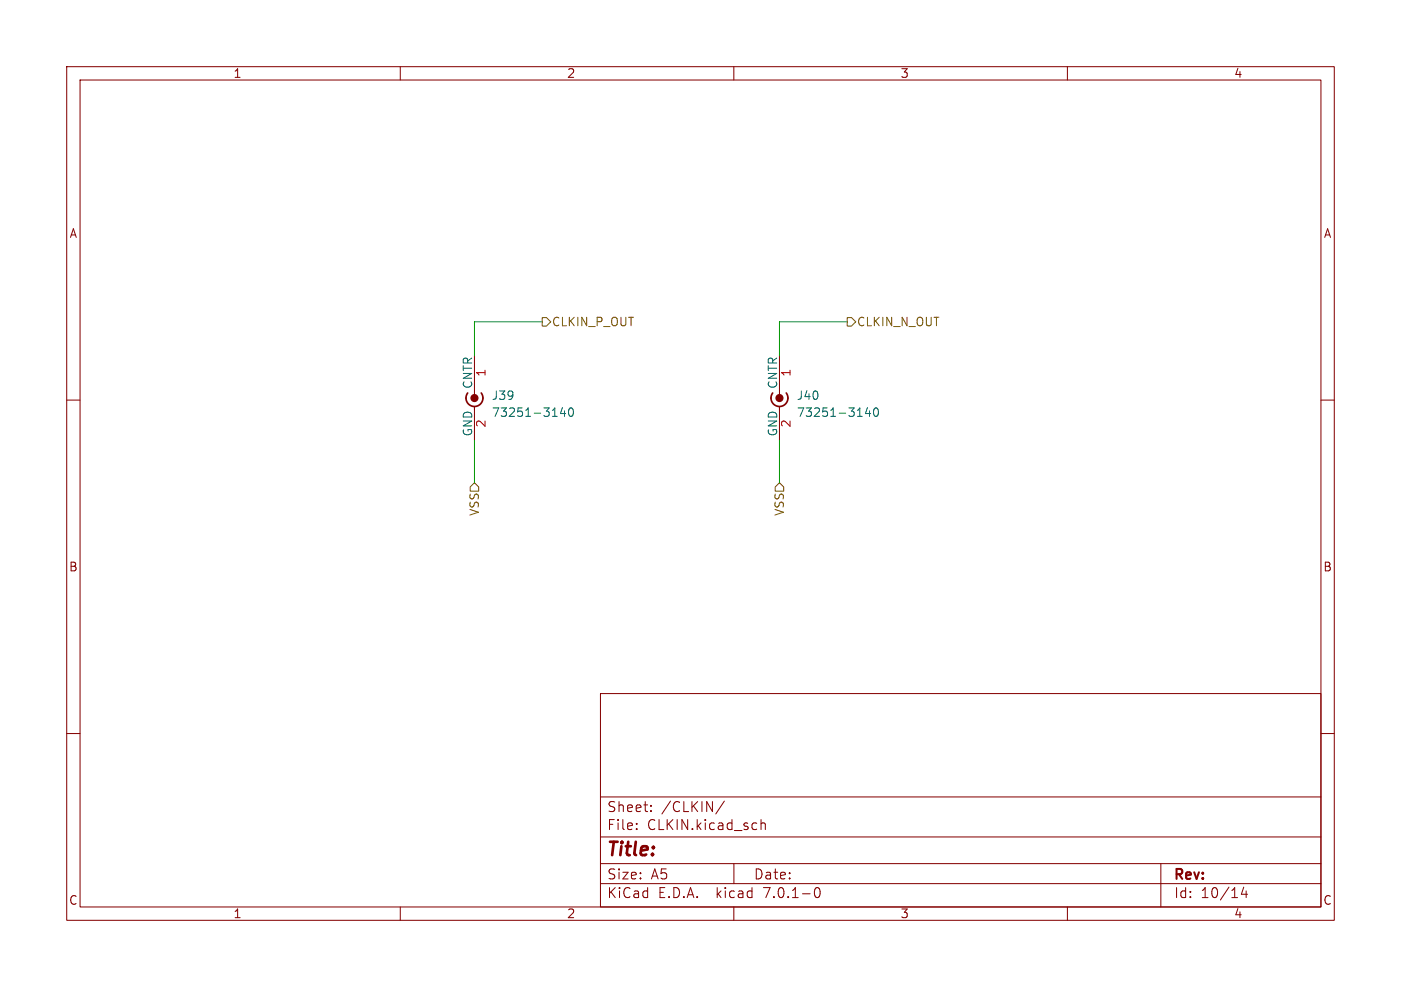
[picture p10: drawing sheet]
<svg xmlns="http://www.w3.org/2000/svg" width="210mm" height="148mm" viewBox="0 0 210 148" stroke-linecap="round" stroke-linejoin="round" font-family="sans-serif">
<g fill="none" stroke="#840000" stroke-width=".15">
<path d="M10 10h190v128h-190zM12 12h186v124h-186zM60 10v2M110 10v2M160 10v2M10 60h2M71.1 53.3v6.4M116.8 53.3v6.4M198 60h2M71.1 61v5M116.8 61v5M10 110h2"/>
<path d="M90 104h108v32h-108zM90 119.5h108M198 110h2M60 136v2M90 132.5h108M90 129.5h108M90 125.5h108M95.4 124.3v.1M95.4 123.5v.1M97.6 121.6v.1M97.6 120.8v.1M108.6 120.1l-1.3 2"/>
<path d="M110 136v2M110 129.5v3M114.1 122.9v1.5M114.1 123.5a.37 .37 0 0 1 .6 .1v.8M122.2 133.2l.4-.1a.94 .94 0 0 1 0 1.5h-.2a.91 .91 0 0 1-.2-1.4zM160 136v2M174 129.5v6.5M186.4 133l-.3 1.1h.9M186.8 133.6v1"/>
</g>
<path d="M70.1 58.9a1.27 1.27 0 0 0 .2 1.7 1.27 1.27 0 0 0 1.7 0 1.27 1.27 0 0 0 .1-1.7M115.8 58.9a1.27 1.27 0 0 0 .2 1.7 1.27 1.27 0 0 0 1.7 0 1.27 1.27 0 0 0 .2-1.7" fill="none" stroke="#840000" stroke-width=".25"/>
<g fill="#840000" stroke="#840000" stroke-width=".2">
<circle cx="116.8" cy="59.7" r=".51"/>
<circle cx="71.1" cy="59.7" r=".51"/>
</g>
<path d="M84.3 61.1l-.3 .9h.8M84.6 61.6v.8M85.4 61.2h.1a.69 .69 0 0 1 .5 .5 .69 .69 0 0 1-.2 .7h-.2a.69 .69 0 0 1-.4-.5 .69 .69 0 0 1 .2-.7zM130 61.1l-.3 .9h.8M130.3 61.6v.8M131.1 61.2h.1a.69 .69 0 0 1 .5 .5 .69 .69 0 0 1-.2 .7h-.1a.69 .69 0 0 1-.5-.5 .69 .69 0 0 1 .2-.7z" fill="none" stroke="#006464" stroke-width=".15"/>
<path d="M81.3 47.6h.6l.6 .7-.6 .6h-.6zM127 47.6h.6l.7 .7-.7 .6h-.6zM71.1 72.4l.7 .6v.7h-1.3v-.7zM116.8 72.4l.7 .6v.7h-1.3v-.7z" fill="none" stroke="#725600" stroke-width=".15"/>
<path d="M81.3 48.3h-10.2v5M127 48.3h-10.2v5M71.1 66v6.4M116.8 66v6.4" fill="none" stroke="#009600" stroke-width=".15"/>
<text font-size="2.8" fill="#840000" x="91" y="128.8">Title:</text>
<g font-size="2.1" fill="#840000">
<text x="91" y="124.6">File:</text>
<text x="91" y="121.9">Sheet:</text>
<text x="97" y="124.6">CLKIN.kicad_sch</text>
<text x="99.2" y="121.9">/CLKIN/</text>
<text x="91" y="134.8">KiCad</text>
<text x="91" y="132">Size:</text>
<text x="97.6" y="132">A5</text>
<text x="98.7" y="134.8">E.D.A.</text>
<text x="107.4" y="134.8">kicad</text>
<text x="113" y="132">Date:</text>
<text x="114.5" y="134.8">7.0.1-0</text>
<text x="176" y="132.2">Rev:</text>
<text x="176" y="134.8">Id:</text>
<text x="180" y="134.8">10/14</text>
</g>
<g font-size="1.8" fill="#840000">
<text x="35" y="11.8">1</text>
<text x="85" y="11.8">2</text>
<text x="135" y="11.8">3</text>
<text x="185" y="11.8">4</text>
<text x="10.4" y="35.8">A</text>
<text x="198.4" y="35.8">A</text>
<text x="10.3" y="85.8">B</text>
<text x="198.3" y="85.8">B</text>
<text x="10.3" y="135.8">C</text>
<text x="35" y="137.8">1</text>
<text x="85" y="137.8">2</text>
<text x="135" y="137.8">3</text>
<text x="185" y="137.8">4</text>
<text x="198.3" y="135.8">C</text>
</g>
<g font-size="1.8" fill="#725600">
<text x="82.7" y="49.1">CLKIN_P_OUT</text>
<text x="128.5" y="49.1">CLKIN_N_OUT</text>
<text x="71.9" y="77.5" transform="rotate(-90 71.9 77.5)">VSS</text>
<text x="117.7" y="77.5" transform="rotate(-90 117.7 77.5)">VSS</text>
</g>
<g font-size="1.8" fill="#006464">
<text x="70.9" y="58.4" transform="rotate(-90 70.9 58.4)">CNTR</text>
<text x="116.6" y="58.4" transform="rotate(-90 116.6 58.4)">CNTR</text>
<text x="70.9" y="65.5" transform="rotate(-90 70.9 65.5)">GND</text>
<text x="73.7" y="60.1">J39</text>
<text x="73.7" y="62.7">73251-3140</text>
<text x="116.6" y="65.5" transform="rotate(-90 116.6 65.5)">GND</text>
<text x="119.4" y="60.1">J40</text>
<text x="119.4" y="62.7">73251-3140</text>
</g>
<g font-size="1.8" fill="#a90000">
<text x="73" y="56.5" transform="rotate(-90 73 56.5)">1</text>
<text x="118.7" y="56.5" transform="rotate(-90 118.7 56.5)">1</text>
<text x="73" y="64.2" transform="rotate(-90 73 64.2)">2</text>
<text x="118.7" y="64.2" transform="rotate(-90 118.7 64.2)">2</text>
</g>
</svg>
